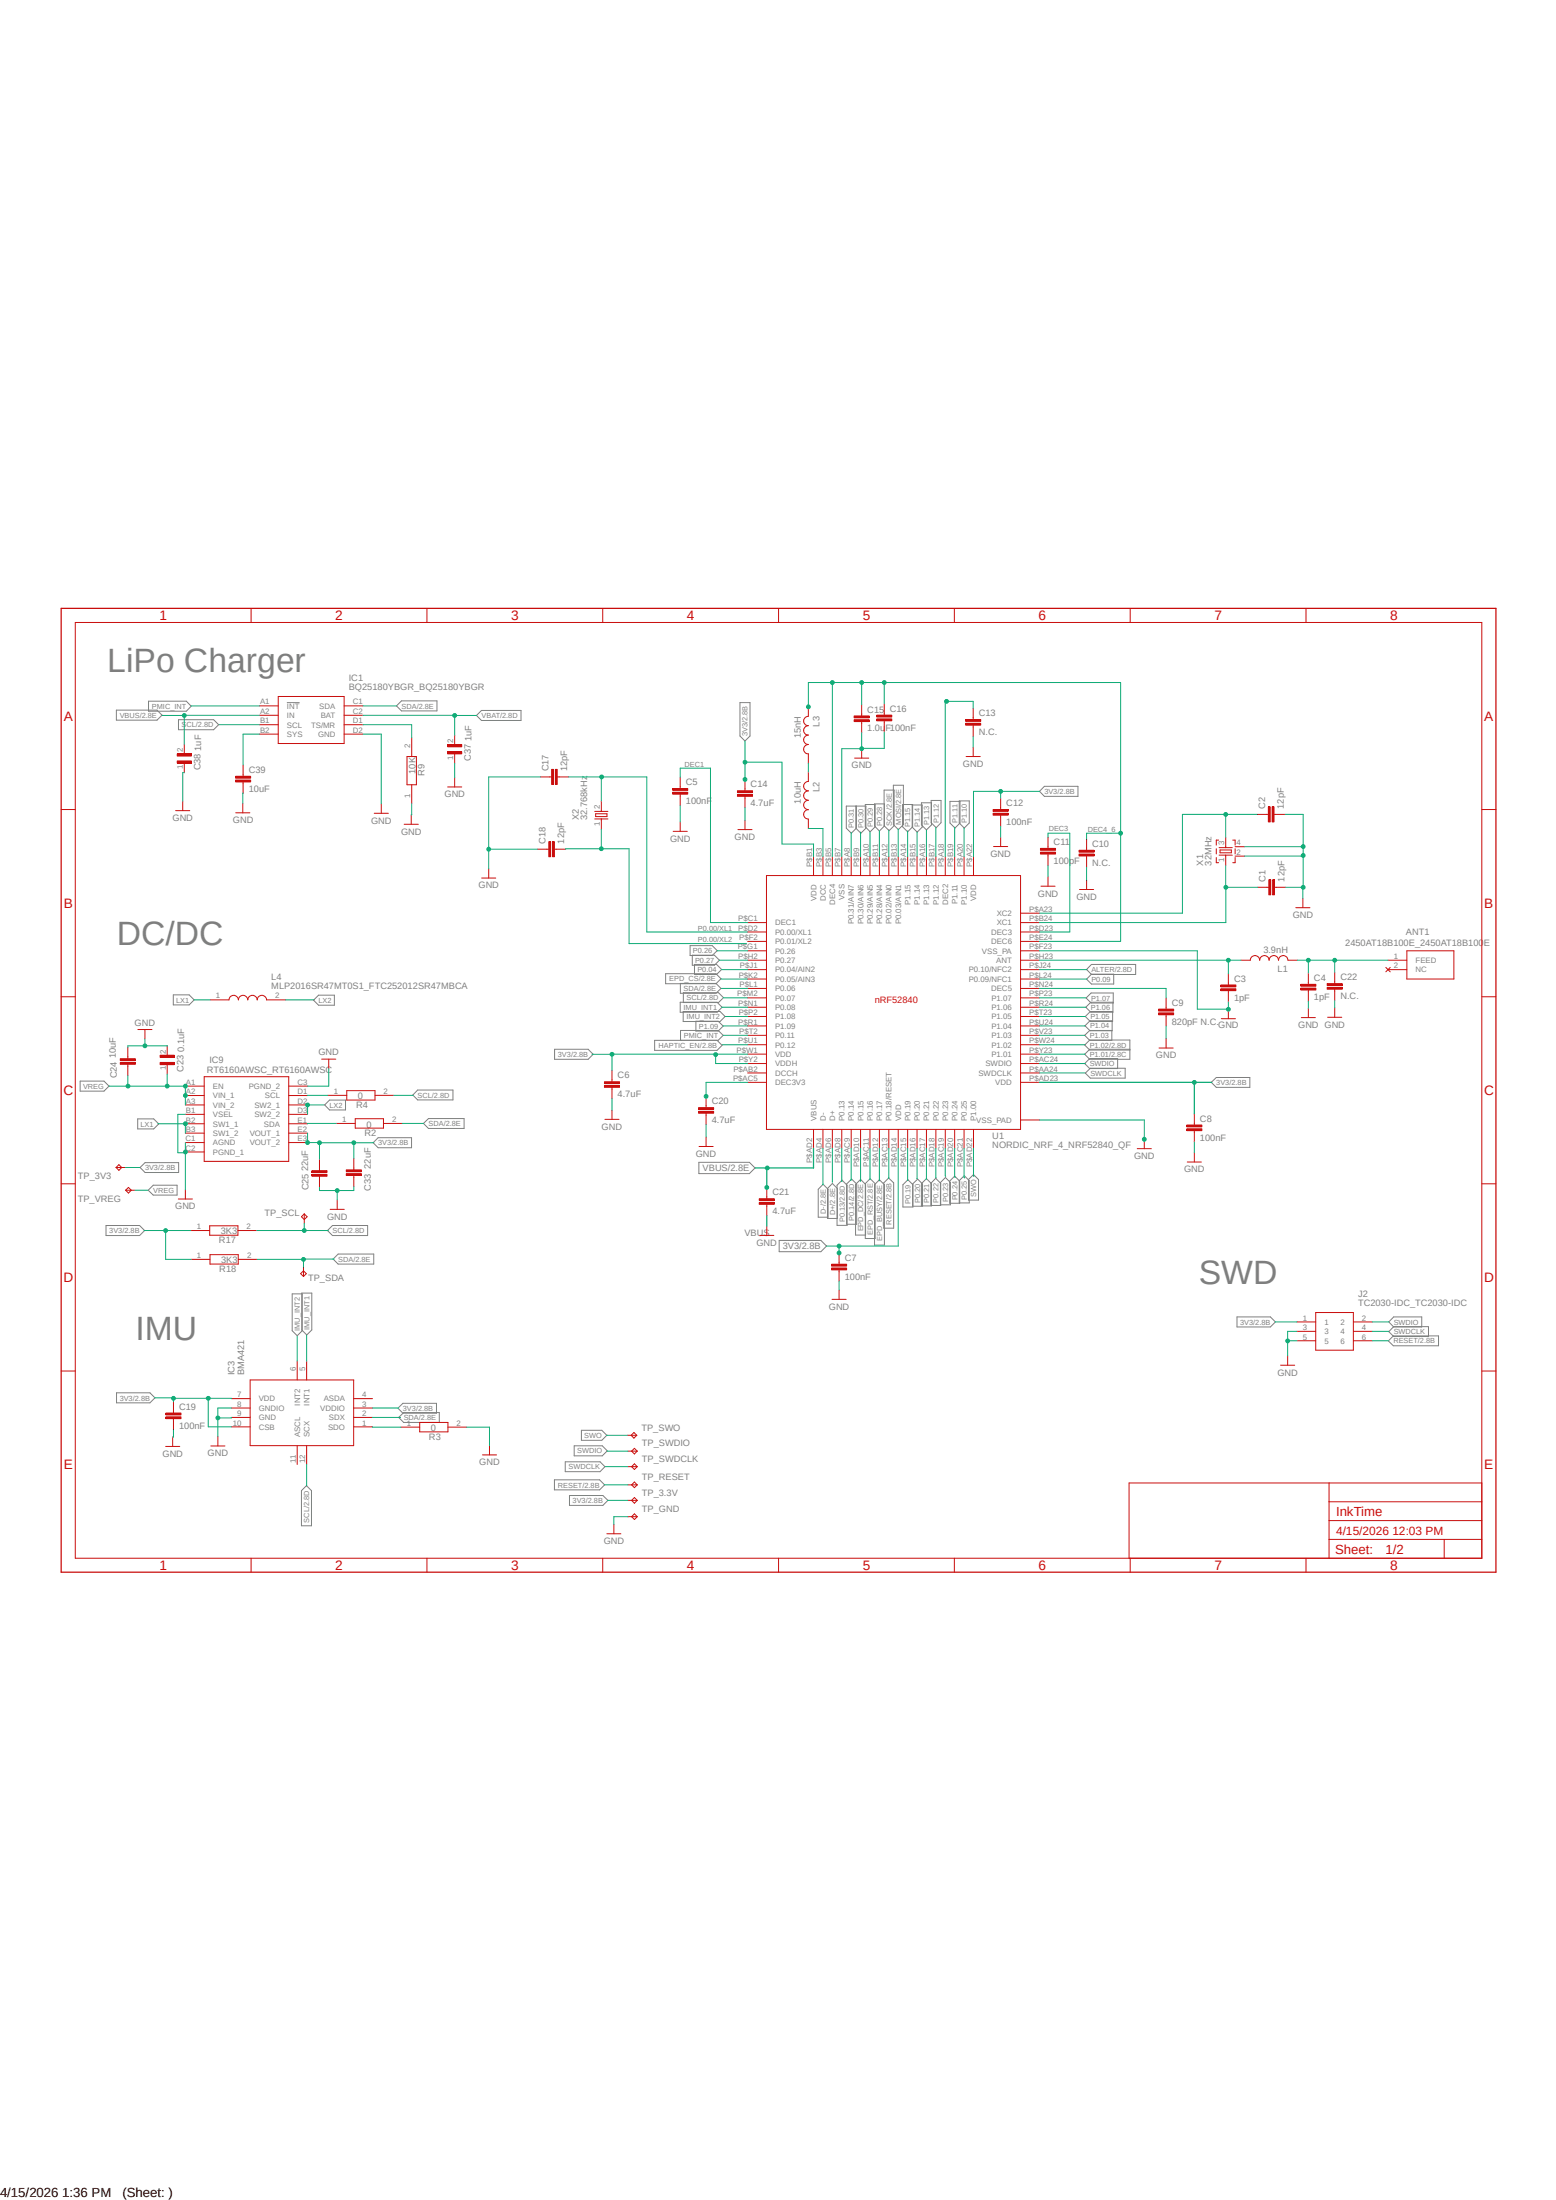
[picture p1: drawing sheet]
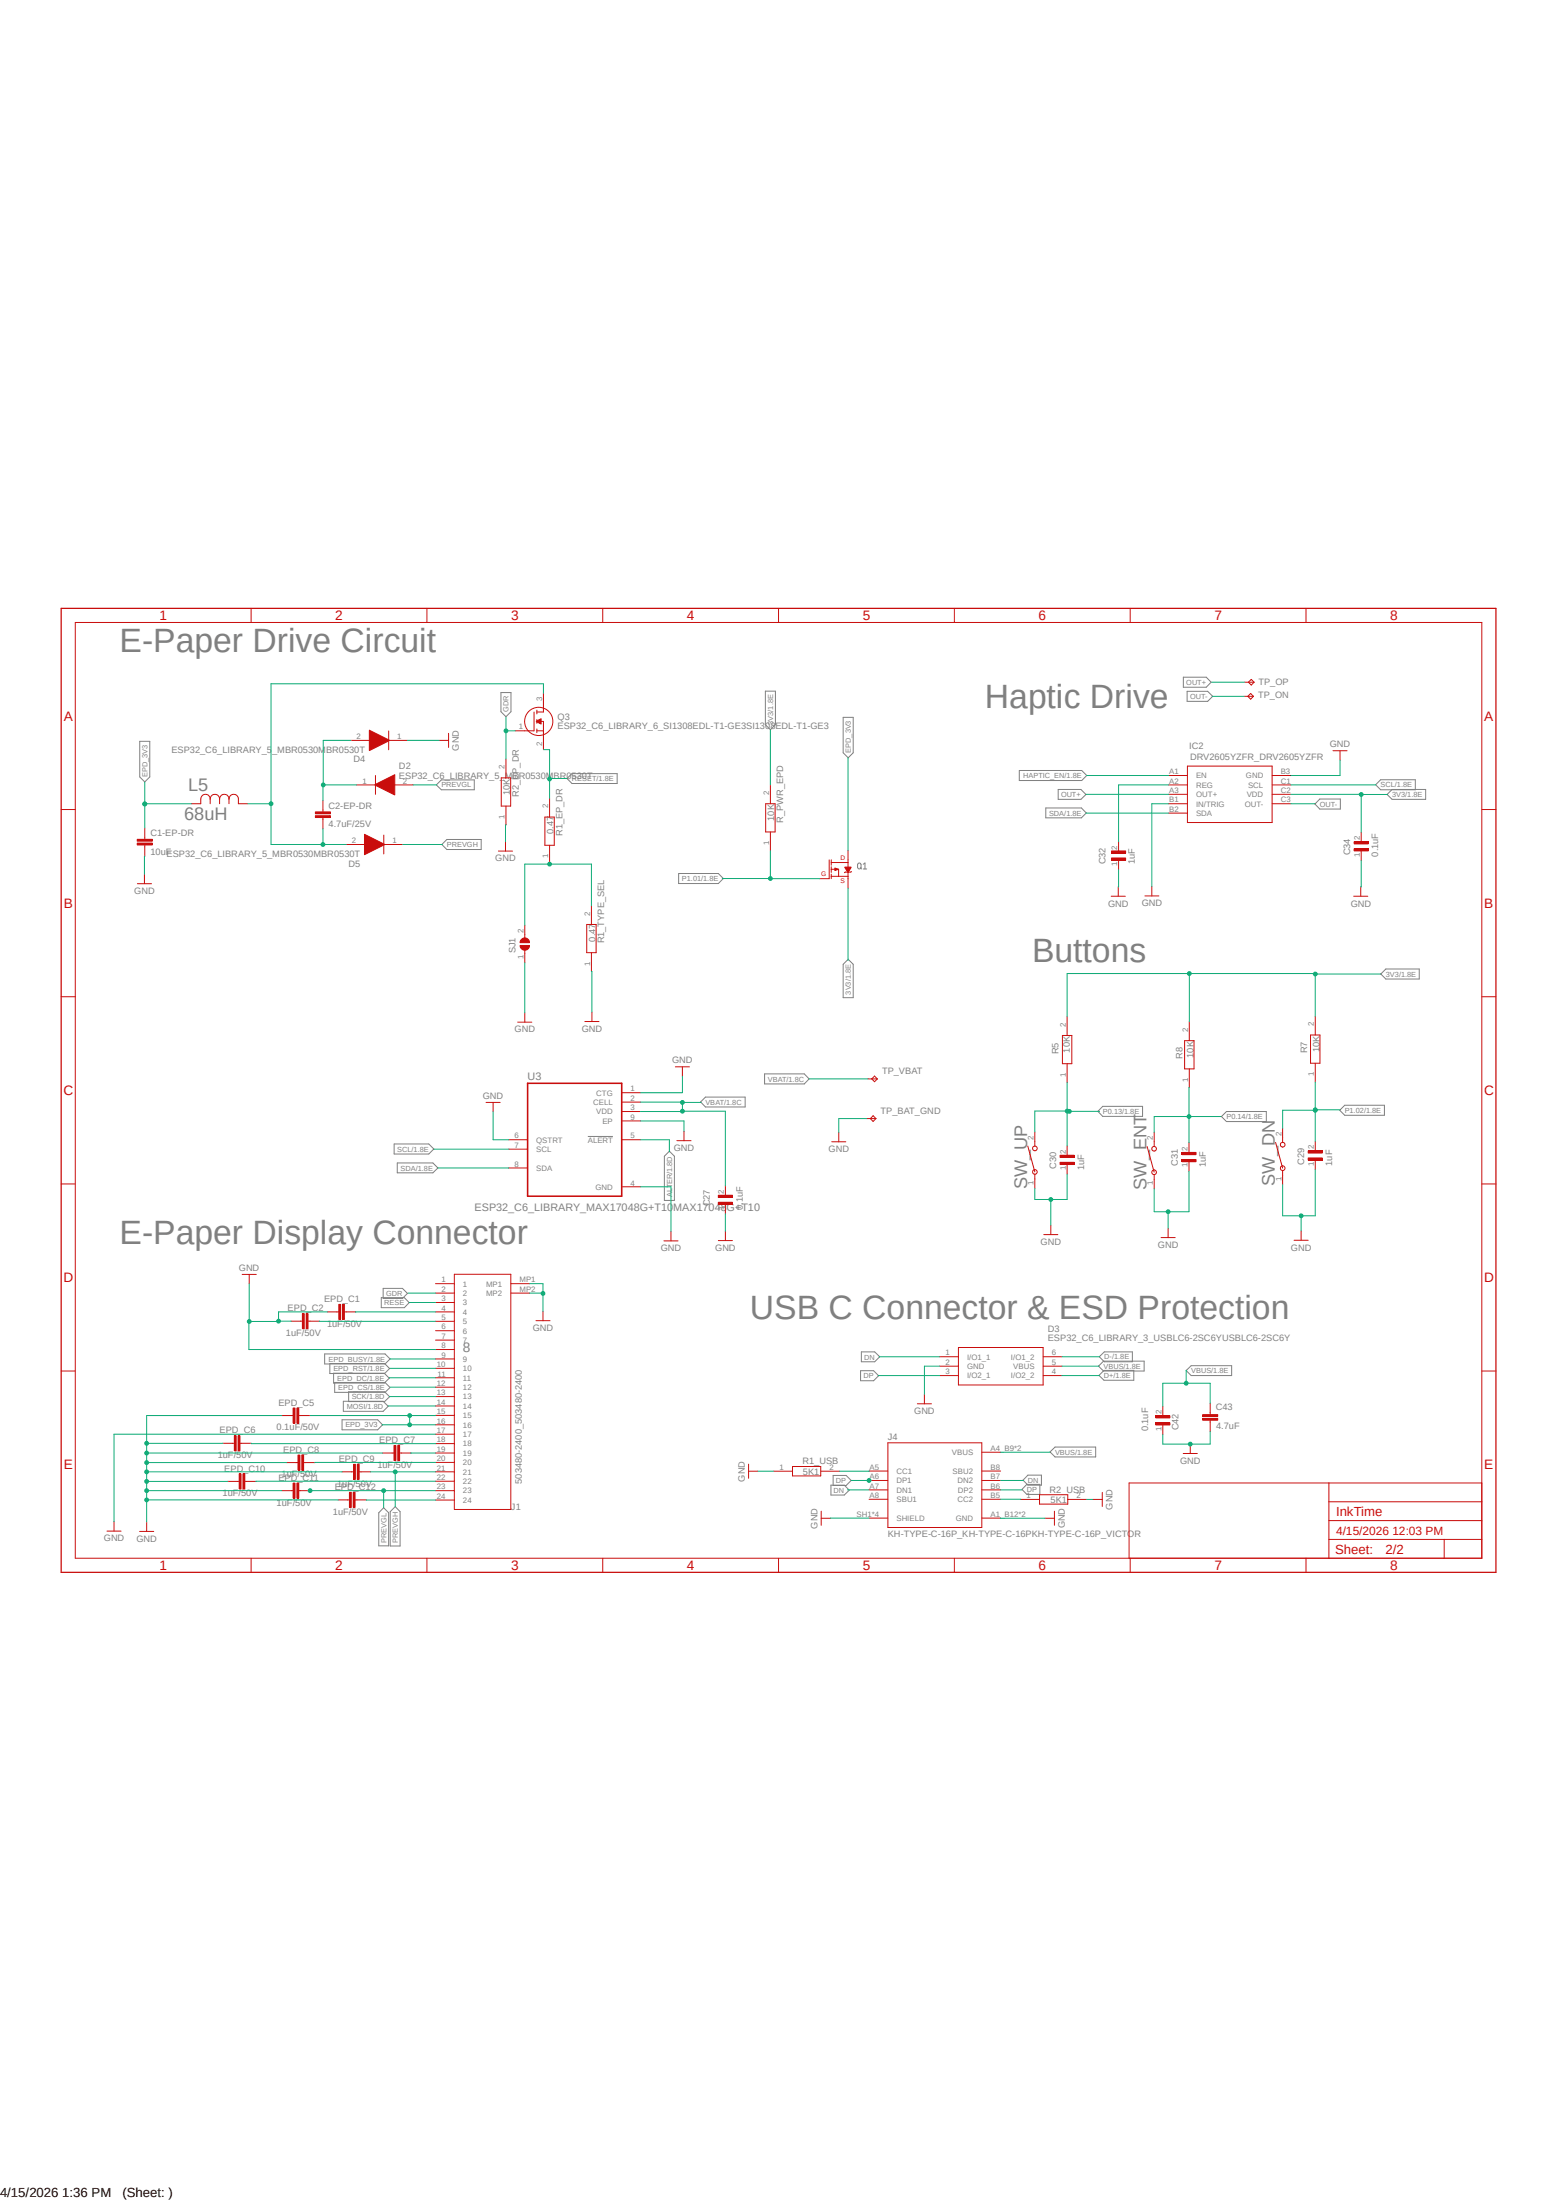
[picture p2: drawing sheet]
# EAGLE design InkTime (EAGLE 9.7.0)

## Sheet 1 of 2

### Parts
ANT1  2450AT18B100E_2450AT18B100E  [2450AT18B100E_ANTC3216X140N]
C1  12pF  NORDIC_NRF_3_CAPACITOR_0201_N  [NORDIC_NRF_3_RESC0201_N]
C2  12pF  NORDIC_NRF_3_CAPACITOR_0201_N  [NORDIC_NRF_3_RESC0201_N]
C3  1pF  NORDIC_NRF_3_CAPACITOR_0201_N  [NORDIC_NRF_3_RESC0201_N]
C4  1pF  NORDIC_NRF_3_CAPACITOR_0201_N  [NORDIC_NRF_3_RESC0201_N]
C5  100nF  NORDIC_NRF_3_CAPACITOR_0201_N  [NORDIC_NRF_3_RESC0201_N]
C6  4.7uF  NORDIC_NRF_3_CAPACITORCAPACITOR_4020  [NORDIC_NRF_3_RESC0402_N]
C7  100nF  NORDIC_NRF_3_CAPACITOR_0201_N  [NORDIC_NRF_3_RESC0201_N]
C8  100nF  NORDIC_NRF_3_CAPACITOR_0201_N  [NORDIC_NRF_3_RESC0201_N]
C9  820pF N.C.  NORDIC_NRF_3_CAPACITOR_0201_N  [NORDIC_NRF_3_RESC0201_N]
C10  N.C.  NORDIC_NRF_3_CAPACITORCAPACITOR_4020  [NORDIC_NRF_3_RESC0402_N]
C11  100pF  NORDIC_NRF_3_CAPACITOR_0201_N  [NORDIC_NRF_3_RESC0201_N]
C12  100nF  NORDIC_NRF_3_CAPACITOR_0201_N  [NORDIC_NRF_3_RESC0201_N]
C13  N.C.  NORDIC_NRF_3_CAPACITOR_0201_N  [NORDIC_NRF_3_RESC0201_N]
C14  4.7uF  NORDIC_NRF_3_CAPACITORCAPACITOR_4020  [NORDIC_NRF_3_RESC0402_N]
C15  1.0uF  NORDIC_NRF_3_CAPACITORCAPACITOR_4020  [NORDIC_NRF_3_RESC0402_N]
C16  100nF  NORDIC_NRF_3_CAPACITOR_0201_N  [NORDIC_NRF_3_RESC0201_N]
C17  12pF  NORDIC_NRF_3_CAPACITOR_0201_N  [NORDIC_NRF_3_RESC0201_N]
C18  12pF  NORDIC_NRF_3_CAPACITOR_0201_N  [NORDIC_NRF_3_RESC0201_N]
C19  100nF  NORDIC_NRF_3_CAPACITOR_0201_N  [NORDIC_NRF_3_RESC0201_N]
C20  4.7uF  NORDIC_NRF_3_CAPACITORCAPACITOR_4020  [NORDIC_NRF_3_RESC0402_N]
C21  4.7uF  NORDIC_NRF_3_CAPACITORCAPACITOR_4020  [NORDIC_NRF_3_RESC0402_N]
C22  N.C.  NORDIC_NRF_3_CAPACITOR_0201_N  [NORDIC_NRF_3_RESC0201_N]
C23  0.1uF  GRM011R60J152KE01L_2_GRM011R60J152KE01LGRM011R60J152KE01L  [GRM011R60J152KE01L_2_CAPC0201X13N]
C24  10uF  NORDIC_NRF_3_CAPACITORCAPACITOR_4020  [NORDIC_NRF_3_RESC0402_N]
C25  22uF  NORDIC_NRF_3_CAPACITORCAPACITOR_4020  [NORDIC_NRF_3_RESC0402_N]
C33  22uF  NORDIC_NRF_3_CAPACITORCAPACITOR_4020  [NORDIC_NRF_3_RESC0402_N]
C37  1uF  GRM011R60J152KE01L_2_GRM011R60J152KE01LGRM011R60J152KE01L  [GRM011R60J152KE01L_2_CAPC0201X13N]
C38  1uF  GRM011R60J152KE01L_2_GRM011R60J152KE01LGRM011R60J152KE01L  [GRM011R60J152KE01L_2_CAPC0201X13N]
C39  10uF  NORDIC_NRF_3_CAPACITORCAPACITOR_4020  [NORDIC_NRF_3_RESC0402_N]
IC1  BQ25180YBGR_BQ25180YBGR  [BQ25180YBGR_BGA8C40P2X4_100X155X50]
IC3  BMA421  BMA423_BMA423  [BMA423_BMA423]
IC9  RT6160AWSC_RT6160AWSC  [RT6160AWSC_BGA15C40P3X5_140X230X60]
J2  TC2030-IDC_TC2030-IDC  [TC2030-IDC_TC2030IDC]
L1  3.9nH  NORDIC_NRF_2_INDUCTOR_0201_N  [NORDIC_NRF_2_RESC0201_N]
L2  10uH  NORDIC_NRF_2_INDUCTOR_0402_N  [NORDIC_NRF_2_RESC0402_N]
L3  15nH  NORDIC_NRF_2_INDUCTOR_0201_N  [NORDIC_NRF_2_RESC0201_N]
L4  MLP2016SR47MT0S1_FTC252012SR47MBCA  [MLP2016SR47MT0S1_INDC2016X100N]
R2  0  CPF0201D7K68C1_CPF0201D7K68C1  [CPF0201D7K68C1_0201]
R3  0  CPF0201D7K68C1_CPF0201D7K68C1  [CPF0201D7K68C1_0201]
R4  0  CPF0201D7K68C1_CPF0201D7K68C1  [CPF0201D7K68C1_0201]
R9  10K  CPF0201D7K68C1_CPF0201D7K68C1  [CPF0201D7K68C1_0201]
R17  3K3  CPF0201D7K68C1_CPF0201D7K68C1  [CPF0201D7K68C1_0201]
R18  3K3  CPF0201D7K68C1_CPF0201D7K68C1  [CPF0201D7K68C1_0201]
TP_3.3V  HECTOR_WATCH_1_TPTP20R  [HECTOR_WATCH_1_TP20R]
TP_3V3  HECTOR_WATCH_1_TPTP20R  [HECTOR_WATCH_1_TP20R]
TP_GND  HECTOR_WATCH_1_TPTP20R  [HECTOR_WATCH_1_TP20R]
TP_RESET  HECTOR_WATCH_1_TPTP20R  [HECTOR_WATCH_1_TP20R]
TP_SCL  HECTOR_WATCH_1_TPTP20R  [HECTOR_WATCH_1_TP20R]
TP_SDA  HECTOR_WATCH_1_TPTP20R  [HECTOR_WATCH_1_TP20R]
TP_SWDCLK  HECTOR_WATCH_1_TPTP20R  [HECTOR_WATCH_1_TP20R]
TP_SWDIO  HECTOR_WATCH_1_TPTP20R  [HECTOR_WATCH_1_TP20R]
TP_SWO  HECTOR_WATCH_1_TPTP20R  [HECTOR_WATCH_1_TP20R]
TP_VREG  HECTOR_WATCH_1_TPTP20R  [HECTOR_WATCH_1_TP20R]
U1  NORDIC_NRF_4_NRF52840_QF  [NORDIC_NRF_4_AQFN50P700X700X85_HS-74N]
X1  32MHz  NORDIC_NRF_XTAL_32MHZ  [NORDIC_NRF_BT-XTAL_2016_N]
X2  32.768kHz  NORDIC_NRF_1_XTAL_32KHZ  [NORDIC_NRF_1_XTAL_3215_N]

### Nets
3V3: C6.1 C7.1 C8.1 C12.1 C14.1 C19.1 C25.1 C33.1 IC3.3(VDDIO) IC3.7(VDD) IC3.10(CSB) IC9.E2(VOUT_1) IC9.E3(VOUT_2) J2.1 R17.1 R18.1 TP_3.3V.TP TP_3V3.TP U1.P$A22(VDD) U1.P$AD14(VDD) U1.P$AD23(VDD) U1.P$B1(VDD) U1.P$W1(VDD) ; also sheet 2
ALTER: U1.P$J24(P0.10/NFC2) ; also sheet 2
D+: U1.P$AD6(D+) ; also sheet 2
D-: U1.P$AD4(D-) ; also sheet 2
DEC1: C5.1 U1.P$C1(DEC1)
DEC2: C13.1 U1.P$A18(DEC2)
DEC3: C11.1 U1.P$D23(DEC3)
DEC4_6: C10.1 C15.1 C16.1 L3.2 U1.P$B5(DEC4) U1.P$E24(DEC6)
EPD_BUSY: U1.P$AD12(P0.17) ; also sheet 2
EPD_CS: U1.P$K2(P0.05/AIN3) ; also sheet 2
EPD_DC: U1.P$AD10(P0.15) ; also sheet 2
EPD_RST: U1.P$AC11(P0.16) ; also sheet 2
GND: C1.2 C2.2 C3.2 C4.2 C5.2 C6.2 C7.2 C8.2 C9.2 C10.2 C11.2 C12.2 C13.2 C14.2 C15.2 C16.2 C17.1 C18.1 C19.2 C20.2 C21.2 C22.2 C23.2 C24.1 C25.2 C33.2 C37.1 C38.1 C39.2 IC1.D2(GND) IC3.8(GNDIO) IC3.9(GND) IC9.B1(VSEL) IC9.C1(AGND) IC9.C2(PGND_1) IC9.C3(PGND_2) J2.3 J2.5 R3.2 R9.1 TP_GND.TP U1.P$74(VSS_PAD) U1.P$75(VSS_PAD) U1.P$76(VSS_PAD) U1.P$77(VSS_PAD) U1.P$78(VSS_PAD) U1.P$79(VSS_PAD) U1.P$80(VSS_PAD) U1.P$81(VSS_PAD) U1.P$82(VSS_PAD) U1.P$83(VSS_PAD) U1.P$84(VSS_PAD) U1.P$85(VSS_PAD) U1.P$86(VSS_PAD) U1.P$87(VSS_PAD) U1.P$88(VSS_PAD) U1.P$89(VSS_PAD) U1.P$90(VSS_PAD) U1.P$B7(VSS) U1.P$F23(VSS_PA) X1.2 X1.4 ; also sheet 2
HAPTIC_EN: U1.P$U1(P0.12) ; also sheet 2
IMU_INT1: IC3.5(INT1) U1.P$N1(P0.08)
IMU_INT2: IC3.6(INT2) U1.P$P2(P1.08)
LX1: IC9.B2(SW1_1) IC9.B3(SW1_2) L4.1
LX2: IC9.D2(SW2_1) IC9.D3(SW2_2) L4.2
MOSI: U1.P$B13(P0.03/AIN1) ; also sheet 2
N$1: L2.2 L3.1
N$2: C20.1 U1.P$AC5(DEC3V3)
N$3: U1.P$Y2(VDDH)
N$4: L2.1 U1.P$B3(DCC)
N$5: C3.1 L1.1 U1.P$H23(ANT)
N$6: C9.1 U1.P$N24(DEC5)
N$7: C2.1 U1.P$A23(XC2) X1.3
N$8: ANT1.1(FEED) C4.1 C22.1 L1.2
N$9: C1.1 U1.P$B24(XC1) X1.1
N$10: IC9.D1(SCL) R4.1
N$11: IC9.E1(SDA) R2.1
N$12: C39.1 IC1.B2(SYS)
N$13: IC1.D1(TS/MR) R9.2
N$14: IC3.1(SDO) R3.1
P0.00/XL1: C17.2 U1.P$D2(P0.00/XL1) X2.2
P0.00/XL2: C18.2 X2.1
P0.04: U1.P$J1(P0.04/AIN2)
P0.09: U1.P$L24(P0.09/NFC1)
P0.13: U1.P$AD8(P0.13) ; also sheet 2
P0.14: U1.P$AC9(P0.14) ; also sheet 2
P0.19: U1.P$AC15(P0.19)
P0.20: U1.P$AD16(P0.20)
P0.21: U1.P$AC17(P0.21)
P0.22: U1.P$AD18(P0.22)
P0.23: U1.P$AC19(P0.23)
P0.24: U1.P$AD20(P0.24)
P0.25: U1.P$AC21(P0.25)
P0.26: U1.P$G1(P0.26)
P0.27: U1.P$H2(P0.27)
P0.28: U1.P$B11(P0.28/AIN4)
P0.29: U1.P$A10(P0.29/AIN5)
P0.30: U1.P$B9(P0.30/AIN6)
P0.31: U1.P$A8(P0.31/AIN7)
P1.01: U1.P$Y23(P1.01) ; also sheet 2
P1.02: U1.P$W24(P1.02) ; also sheet 2
P1.03: U1.P$V23(P1.03)
P1.04: U1.P$U24(P1.04)
P1.05: U1.P$T23(P1.05)
P1.06: U1.P$R24(P1.06)
P1.07: U1.P$P23(P1.07)
P1.09: U1.P$R1(P1.09)
P1.10: U1.P$A20(P1.10)
P1.11: U1.P$B19(P1.11)
P1.12: U1.P$B17(P1.12)
P1.13: U1.P$A16(P1.13)
P1.14: U1.P$B15(P1.14)
P1.15: U1.P$A14(P1.15)
PMIC_INT: IC1.A1(!INT) U1.P$T2(P0.11)
RESET: J2.6 TP_RESET.TP U1.P$AC13(P0.18/RESET) ; also sheet 2
SCK: U1.P$A12(P0.02/AIN0) ; also sheet 2
SCL: IC1.B1(SCL) IC3.12(SCX) R4.2 R17.2 TP_SCL.TP U1.P$M2(P0.07) ; also sheet 2
SDA: IC1.C1(SDA) IC3.2(SDX) R2.2 R18.2 TP_SDA.TP U1.P$L1(P0.06) ; also sheet 2
SWDCLK: J2.4 TP_SWDCLK.TP U1.P$AA24(SWDCLK)
SWDIO: J2.2 TP_SWDIO.TP U1.P$AC24(SWDIO)
SWO: TP_SWO.TP U1.P$AD22(P1.00)
VBAT: C37.2 IC1.C2(BAT) ; also sheet 2
VBUS: C21.1 C38.2 IC1.A2(IN) U1.P$AD2(VBUS) ; also sheet 2
VREG: C23.1 C24.2 IC9.A1(EN) IC9.A2(VIN_1) IC9.A3(VIN_2) TP_VREG.TP
Unconnected: ANT1.2(NC) IC3.4(ASDA) IC3.11(ASCL) U1.P$AB2(DCCH) U1.P$F2(P0.01/XL2)

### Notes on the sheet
- LiPo Charger
- DC/DC
- SWD
- IMU

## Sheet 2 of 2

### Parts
C1-EP-DR  10uF  NORDIC_NRF_3_CAPACITORCAPACITOR_4020  [NORDIC_NRF_3_RESC0402_N]
C2-EP-DR  4.7uF/25V  NORDIC_NRF_3_CAPACITOR_0201_N  [NORDIC_NRF_3_RESC0201_N]
C27  0.1uF  GRM011R60J152KE01L_2_GRM011R60J152KE01LGRM011R60J152KE01L  [GRM011R60J152KE01L_2_CAPC0201X13N]
C29  1uF  GRM011R60J152KE01L_2_GRM011R60J152KE01LGRM011R60J152KE01L  [GRM011R60J152KE01L_2_CAPC0201X13N]
C30  1uF  GRM011R60J152KE01L_2_GRM011R60J152KE01LGRM011R60J152KE01L  [GRM011R60J152KE01L_2_CAPC0201X13N]
C31  1uF  GRM011R60J152KE01L_2_GRM011R60J152KE01LGRM011R60J152KE01L  [GRM011R60J152KE01L_2_CAPC0201X13N]
C32  1uF  GRM011R60J152KE01L_2_GRM011R60J152KE01LGRM011R60J152KE01L  [GRM011R60J152KE01L_2_CAPC0201X13N]
C34  0.1uF  GRM011R60J152KE01L_2_GRM011R60J152KE01LGRM011R60J152KE01L  [GRM011R60J152KE01L_2_CAPC0201X13N]
C42  0.1uF  GRM011R60J152KE01L_2_GRM011R60J152KE01LGRM011R60J152KE01L  [GRM011R60J152KE01L_2_CAPC0201X13N]
C43  4.7uF  NORDIC_NRF_3_CAPACITORCAPACITOR_4020  [NORDIC_NRF_3_RESC0402_N]
D2  ESP32_C6_LIBRARY_5_MBR0530MBR0530T  [ESP32_C6_LIBRARY_5_SOD3716X135N]
D3  ESP32_C6_LIBRARY_3_USBLC6-2SC6YUSBLC6-2SC6Y  [ESP32_C6_LIBRARY_3_SOT95P280X145-6N]
D4  ESP32_C6_LIBRARY_5_MBR0530MBR0530T  [ESP32_C6_LIBRARY_5_SOD3716X135N]
D5  ESP32_C6_LIBRARY_5_MBR0530MBR0530T  [ESP32_C6_LIBRARY_5_SOD3716X135N]
EPD_C1  1uF/50V  NORDIC_NRF_3_CAPACITORCAPACITOR_4020  [NORDIC_NRF_3_RESC0402_N]
EPD_C2  1uF/50V  NORDIC_NRF_3_CAPACITORCAPACITOR_4020  [NORDIC_NRF_3_RESC0402_N]
EPD_C5  0.1uF/50V  NORDIC_NRF_3_CAPACITORCAPACITOR_4020  [NORDIC_NRF_3_RESC0402_N]
EPD_C6  1uF/50V  NORDIC_NRF_3_CAPACITORCAPACITOR_4020  [NORDIC_NRF_3_RESC0402_N]
EPD_C7  1uF/50V  NORDIC_NRF_3_CAPACITORCAPACITOR_4020  [NORDIC_NRF_3_RESC0402_N]
EPD_C8  1uF/50V  NORDIC_NRF_3_CAPACITORCAPACITOR_4020  [NORDIC_NRF_3_RESC0402_N]
EPD_C9  1uF/50V  NORDIC_NRF_3_CAPACITORCAPACITOR_4020  [NORDIC_NRF_3_RESC0402_N]
EPD_C10  1uF/50V  NORDIC_NRF_3_CAPACITORCAPACITOR_4020  [NORDIC_NRF_3_RESC0402_N]
EPD_C11  1uF/50V  NORDIC_NRF_3_CAPACITORCAPACITOR_4020  [NORDIC_NRF_3_RESC0402_N]
EPD_C12  1uF/50V  NORDIC_NRF_3_CAPACITORCAPACITOR_4020  [NORDIC_NRF_3_RESC0402_N]
IC2  DRV2605YZFR_DRV2605YZFR  [DRV2605YZFR_BGA9C50P3X3_144X144X62]
J1  503480-2400_503480-2400  [503480-2400_5034802400]
J4  KH-TYPE-C-16P_KH-TYPE-C-16PKH-TYPE-C-16P_VICTOR  [KH-TYPE-C-16P_KINGHELM_KH-TYPE-C-16P]
L5  68uH  ESP32_C6_LIBRARY_2_744043680IND_4828-WE-TPC_WRE  [ESP32_C6_LIBRARY_2_IND_4828-WE-TPC_WRE]
Q1  ESP32_C6_LIBRARY_4_ESP32_WROVER_SPARKFUN-DISCRETESEMI_MOSFET_PCH  [ESP32_C6_LIBRARY_4_ESP32_C6_LIBRARY_4_ESP32_C6_LIBRARY_4_ESP32_C6_LIBRARY_4_ESP32_WROVER_SPARKFUN-DISCRETESEMI_SOT23-3]
Q3  ESP32_C6_LIBRARY_6_SI1308EDL-T1-GE3SI1308EDL-T1-GE3  [ESP32_C6_LIBRARY_6_SOT65P210X110-3N]
R1_EP_DR  0.47  CPF0201D7K68C1_CPF0201D7K68C1  [CPF0201D7K68C1_0201]
R1_TYPE_SEL  0.47  CPF0201D7K68C1_CPF0201D7K68C1  [CPF0201D7K68C1_0201]
R1_USB  5K1  CPF0201D7K68C1_CPF0201D7K68C1  [CPF0201D7K68C1_0201]
R2_EP_DR  10K  CPF0201D7K68C1_CPF0201D7K68C1  [CPF0201D7K68C1_0201]
R2_USB  5K1  CPF0201D7K68C1_CPF0201D7K68C1  [CPF0201D7K68C1_0201]
R5  10K  CPF0201D7K68C1_CPF0201D7K68C1  [CPF0201D7K68C1_0201]
R7  10K  CPF0201D7K68C1_CPF0201D7K68C1  [CPF0201D7K68C1_0201]
R8  10K  CPF0201D7K68C1_CPF0201D7K68C1  [CPF0201D7K68C1_0201]
R_PWR_EPD  10K  CPF0201D7K68C1_CPF0201D7K68C1  [CPF0201D7K68C1_0201]
SJ1  ESP32_C6_LIBRARY_7_JUMPER_SJ  [ESP32_C6_LIBRARY_7_JUMPER_SJ]
SW_DN  2025-10-22_07-23-44_LIBRARY_EVP-AKE31A  [2025-10-22_07-23-44_LIBRARY_SW_EVP-AKE31A_PAN]
SW_ENT  2025-10-22_07-23-44_LIBRARY_EVP-AKE31A  [2025-10-22_07-23-44_LIBRARY_SW_EVP-AKE31A_PAN]
SW_UP  2025-10-22_07-23-44_LIBRARY_EVP-AKE31A  [2025-10-22_07-23-44_LIBRARY_SW_EVP-AKE31A_PAN]
TP_BAT_GND  HECTOR_WATCH_1_TPTP20R  [HECTOR_WATCH_1_TP20R]
TP_ON  HECTOR_WATCH_1_TPTP20R  [HECTOR_WATCH_1_TP20R]
TP_OP  HECTOR_WATCH_1_TPTP20R  [HECTOR_WATCH_1_TP20R]
TP_VBAT  HECTOR_WATCH_1_TPTP20R  [HECTOR_WATCH_1_TP20R]
U3  ESP32_C6_LIBRARY_MAX17048G+T10MAX17048G+T10  [ESP32_C6_LIBRARY_SON50P200X200X80-9N]

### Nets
3V3: C34.2 IC2.C2(VDD) Q1.2(S) R5.2 R7.2 R8.2 R_PWR_EPD.2 ; also sheet 1
ALTER: U3.5(!ALERT) ; also sheet 1
D+: D3.4(I/O2_2) ; also sheet 1
D-: D3.6(I/O1_2) ; also sheet 1
DN: D3.1(I/O1_1) J4.A7(DN1) J4.B7(DN2)
DP: D3.3(I/O2_1) J4.A6(DP1) J4.B6(DP2)
EPD_3V3: C1-EP-DR.1 EPD_C5.1 J1.15 J1.16 L5.2 Q1.3(D)
EPD_BUSY: J1.9 ; also sheet 1
EPD_CS: J1.12 ; also sheet 1
EPD_DC: J1.11 ; also sheet 1
EPD_RST: J1.10 ; also sheet 1
GDR: J1.2 Q3.1(G) R2_EP_DR.2
GND: C1-EP-DR.2 C27.1 C29.1 C30.1 C31.1 C32.1 C34.1 C42.1 C43.1 D3.2(GND) D4.1(K) EPD_C1.2 EPD_C2.2 EPD_C5.2 EPD_C6.2 EPD_C7.2 EPD_C8.2 EPD_C9.2 EPD_C10.2 EPD_C11.2 EPD_C12.2 IC2.B1(IN/TRIG) IC2.B3(GND) J1.8 J1.17 J1.MP1 J1.MP2 J4.A1_B12(GND) J4.A12_B1(GND) J4.SH1(SHIELD) J4.SH2(SHIELD) J4.SH3(SHIELD) J4.SH4(SHIELD) R1_TYPE_SEL.1 R1_USB.1 R2_EP_DR.1 R2_USB.2 SJ1.1 SW_DN.1 SW_ENT.1 SW_UP.1 TP_BAT_GND.TP U3.1(CTG) U3.4(GND) U3.6(QSTRT) U3.9(EP) ; also sheet 1
HAPTIC_EN: IC2.A1(EN) ; also sheet 1
MOSI: J1.14 ; also sheet 1
N$16: C2-EP-DR.2 D5.2(A) L5.1 Q3.3(D)
N$17: C2-EP-DR.1 D2.1(K) D4.2(A)
N$18: J4.B5(CC2) R2_USB.1
N$20: R1_EP_DR.1 R1_TYPE_SEL.2 SJ1.2
N$21: J4.A5(CC1) R1_USB.2
N$23: C32.2 IC2.A2(REG)
N$25: EPD_C1.1 J1.4
N$26: EPD_C2.1 J1.5
N$28: EPD_C6.1 J1.18
N$29: EPD_C7.1 J1.19
N$30: EPD_C8.1 J1.20
N$32: EPD_C10.1 J1.22
N$34: EPD_C12.1 J1.24
OUT+: IC2.A3(OUT+) TP_OP.TP
OUT-: IC2.C3(OUT-) TP_ON.TP
P0.13: C30.2 R5.1 SW_UP.2 ; also sheet 1
P0.14: C31.2 R8.1 SW_ENT.2 ; also sheet 1
P1.01: Q1.1(G) R_PWR_EPD.1 ; also sheet 1
P1.02: C29.2 R7.1 SW_DN.2 ; also sheet 1
PREVGH: D5.1(K) EPD_C9.1 J1.21
PREVGL: D2.2(A) EPD_C11.1 J1.23
RESE: J1.3
RESET: Q3.2(S) R1_EP_DR.2 ; also sheet 1
SCK: J1.13 ; also sheet 1
SCL: IC2.C1(SCL) U3.7(SCL) ; also sheet 1
SDA: IC2.B2(SDA) U3.8(SDA) ; also sheet 1
VBAT: C27.2 TP_VBAT.TP U3.2(CELL) U3.3(VDD) ; also sheet 1
VBUS: C42.2 C43.2 D3.5(VBUS) J4.A4_B9(VBUS) J4.A9_B4(VBUS) ; also sheet 1
Unconnected: J1.1 J1.6 J1.7 J4.A8(SBU1) J4.B8(SBU2)

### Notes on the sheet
- E-Paper Drive Circuit
- Haptic Drive
- Buttons
- E-Paper Display Connector
- USB C Connector & ESD Protection

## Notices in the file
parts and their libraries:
InkTime_v5: COPYRIGHT: Copyright (C) 2025 Ultra Librarian. All rights reserved.
InkTime_v5: COPYRIGHT: Copyright (C) 2024 Ultra Librarian. All rights reserved.
